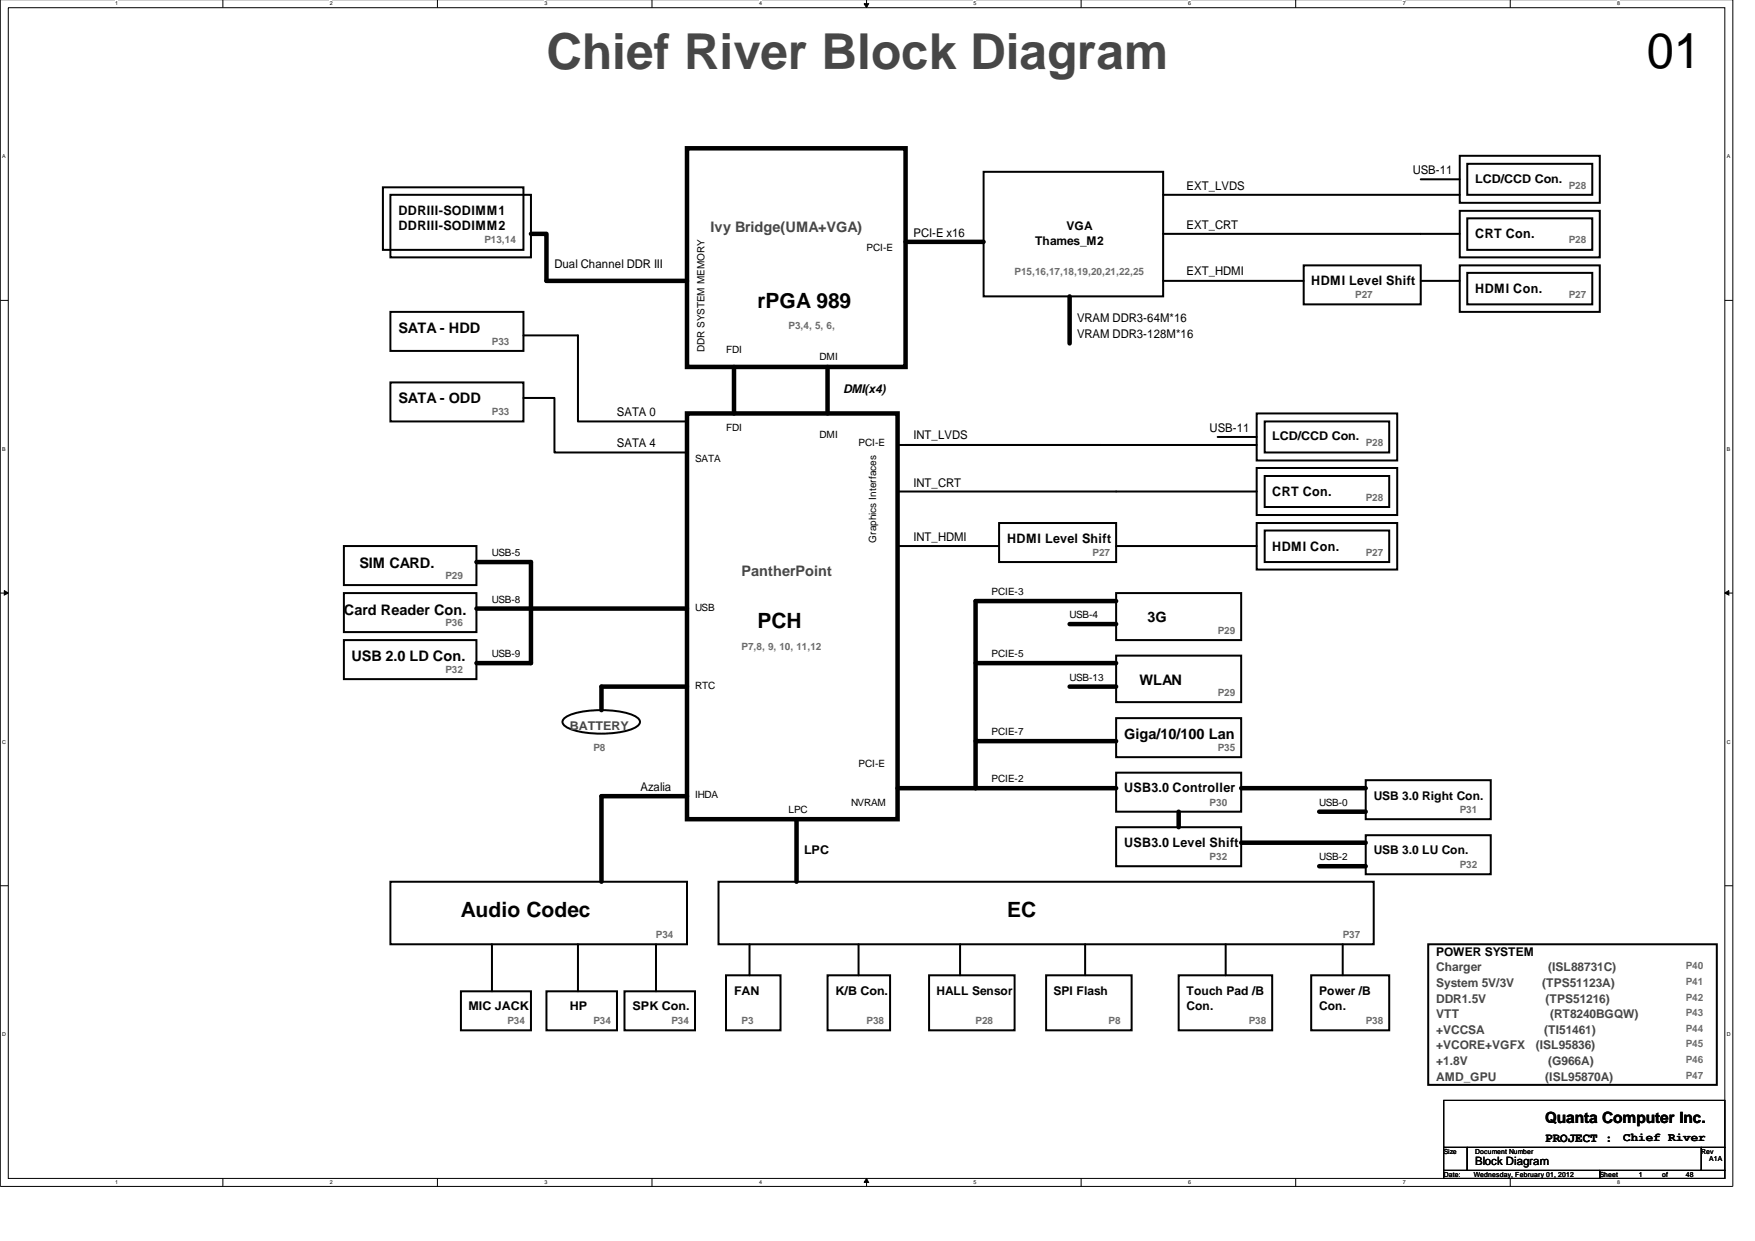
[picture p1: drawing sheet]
<svg xmlns="http://www.w3.org/2000/svg" width="297mm" height="210mm" viewBox="0 0 297 210" stroke-linecap="round" stroke-linejoin="round" font-family="sans-serif">
<path d="M0 0v200.7h293.3v-200.7M1.4 1.3h290.5v198.1h-290.5z" fill="none" stroke="#000" stroke-width=".17"/>
<g fill="#fff">
<path d="M19.5 .1h.4v1h-.4z"/>
<path d="M19.5 199.6h.4v.9h-.4z"/>
</g>
<path d="M37.7 0v1.3M37.7 199.4v1.3" fill="none" stroke="#000" stroke-width=".17"/>
<g fill="#fff">
<path d="M55.8 .1h.4v1h-.4z"/>
<path d="M55.8 199.6h.4v.9h-.4z"/>
</g>
<path d="M74 0v1.3M74 199.4v1.3" fill="none" stroke="#000" stroke-width=".17"/>
<g fill="#fff">
<path d="M92.2 .1h.3v1h-.3z"/>
<path d="M92.2 199.6h.3v.9h-.3z"/>
</g>
<path d="M110.4 0v1.3M110.4 199.4v1.3" fill="none" stroke="#000" stroke-width=".17"/>
<g fill="#fff">
<path d="M128.5 .1h.3v1h-.3z"/>
<path d="M128.5 199.6h.3v.9h-.3z"/>
</g>
<path d="M146.7 0v1.3M146.2 .6h.8l-.3 .7zM146.7 199.4l.3 .7h-.8zM146.7 199.4v1.3" fill="none" stroke="#000" stroke-width=".17"/>
<path d="M146.2 .6h.8l-.3 .7zM146.7 199.4l.3 .7h-.8z" fill="#000"/>
<g fill="#fff">
<path d="M164.8 .1h.3v1h-.3z"/>
<path d="M164.8 199.6h.3v.9h-.3z"/>
</g>
<path d="M183 0v1.3M183 199.4v1.3" fill="none" stroke="#000" stroke-width=".17"/>
<g fill="#fff">
<path d="M201.1 .1h.3v1h-.3z"/>
<path d="M201.1 199.6h.3v.9h-.3z"/>
</g>
<path d="M219.3 0v1.3M219.3 199.4v1.3" fill="none" stroke="#000" stroke-width=".17"/>
<g fill="#fff">
<path d="M237.4 .1h.4v1h-.4z"/>
<path d="M237.4 199.6h.4v.9h-.4z"/>
</g>
<path d="M255.6 0v1.3M255.6 199.4v1.3" fill="none" stroke="#000" stroke-width=".17"/>
<g fill="#fff">
<path d="M273.7 .1h.4v1h-.4z"/>
<path d="M273.7 199.6h.4v.9h-.4z"/>
<path d="M.4 26h.5v1h-.5z"/>
<path d="M292.3 26h.5v1h-.5z"/>
<path d="M.4 75.5h.4v1h-.4z"/>
<path d="M292.3 75.5h.4v1h-.4z"/>
</g>
<path d="M0 50.8h1.4M291.9 50.8h1.4" fill="none" stroke="#000" stroke-width=".17"/>
<g fill="#fff">
<path d="M.4 125.1h.5v.9h-.5z"/>
<path d="M292.3 125.1h.5v.9h-.5z"/>
</g>
<path d="M.7 99.9l.7 .4-.7 .4zM0 100.3h1.4M291.9 100.3l.7-.4v.8zM291.9 100.3h1.4" fill="none" stroke="#000" stroke-width=".17"/>
<path d="M.7 99.9l.7 .4-.7 .4zM291.9 100.3l.7-.4v.8z" fill="#000"/>
<g fill="#fff">
<path d="M.4 174.6h.5v.9h-.5z"/>
<path d="M292.3 174.6h.5v.9h-.5z"/>
</g>
<path d="M0 149.9h1.4M291.9 149.9h1.4M244.4 186.2h47.5v7.9h-47.5zM244.4 194.1h3.9v3.9h-3.9zM244.4 198h26.4v1.4h-26.4zM248.3 194.1h39.7v3.9h-39.7zM270.8 198h21.1v1.4h-21.1zM288 194.1h3.9v3.9h-3.9z" fill="none" stroke="#000" stroke-width=".17"/>
<g fill="none" stroke="#000" stroke-width=".76">
<path d="M89.9 39.6h2.6v7.9h23.8M116.3 25.1h37v37h-37zM153.3 40.9h13.2M181 50.1v8M116.3 70h35.6v68.6h-35.6zM124.2 62.1v7.9M140.1 62.1v7.9M80.6 95.1h9.3v17.1h-9.3M80.6 103h35.7M116.3 116.2h-14.5v4M165.1 112.2h23.8M181 105.6h7.9"/>
<path d="M181 116.2h7.9M188.9 101.7h-23.8v31.7M116.3 134.7h-14.5v14.5M134.8 138.6v10.6M151.9 133.4h13.2M165.1 125.4h23.8M165.1 133.4h23.8M199.5 137.3v2.7M210.1 133.4h21.1M223.3 137.3h7.9M210.1 142.6h21.1M223.3 146.6h7.9"/>
</g>
<g fill="none" stroke="#000" stroke-width=".34">
<path d="M64.8 31.7h23.8v10.6h-23.8zM66.1 33h23.8v10.5h-23.8zM166.5 29.1h30.4v21h-30.4zM196.9 33h50.2M196.9 39.6h50.2M240.5 30.3h6.6M247.1 26.4h23.7v7.9h-23.7zM247.1 35.7h23.7v7.8h-23.7zM248.3 27.7h21.2v5.3h-21.2zM248.3 36.9h21.2v5.4h-21.2zM66.1 52.8h22.5v6.6h-22.5zM88.6 56.8h9.2v14.5h18.5"/>
<path d="M196.9 47.5h23.8M220.7 44.9h19.8v6.6h-19.8zM240.5 47.5h6.6M247.1 44.9h23.7v7.9h-23.7zM248.3 46.2h21.2v5.3h-21.2zM66.1 64.7h22.5v6.6h-22.5zM88.6 67.3h5.2v9.3h22.5M151.9 75.3h34.4M153.3 75.3h59.4M206.1 73.9h6.6M212.7 70h23.8v7.9h-23.8zM212.7 79.2h23.8v7.9h-23.8z"/>
<path d="M214.1 71.3h21v5.3h-21zM58.2 92.4h22.4v6.6h-22.4zM151.9 92.4h17.2M151.9 83.2h60.8M169.1 88.5h19.8v6.6h-19.8zM188.9 92.4h23.8M212.7 88.5h23.8v7.9h-23.8zM214.1 89.8h21v5.3h-21zM214.1 80.5h21v5.3h-21zM58.2 100.3h22.4v6.7h-22.4zM58.2 108.3h22.4v6.6h-22.4zM188.9 100.3h21.2v8h-21.2z"/>
<path d="M188.9 110.9h21.2v7.9h-21.2zM95.6 121.5a12.9 12.9 0 0 1 7.3-1.3 9.8 9.8 0 0 1 5 1.3 .79 .79 0 0 1 0 1.3 12.9 12.9 0 0 1-7.3 1.3 9.8 9.8 0 0 1-5-1.3 .79 .79 0 0 1 0-1.3zM188.9 121.5h21.2v6.6h-21.2zM188.9 130.7h21.2v6.6h-21.2zM188.9 140h21.2v6.6h-21.2zM231.2 132h21.1v6.6h-21.1zM66.1 149.2h50.2v10.6h-50.2zM83.3 159.8v7.9M97.8 159.8v7.9M111 159.8v7.9M121.6 149.2h110.9v10.6h-110.9zM126.9 159.8v5.2"/>
<path d="M145.3 159.8v5.2M162.5 159.8v5.2M183.7 159.8v5.2M207.4 159.8v5.2M227.3 159.8v5.2M231.2 141.3h21.1v6.6h-21.1zM241.7 159.8h48.9v23.8h-48.9zM78 167.7h11.9v6.6h-11.9zM92.5 167.7h11.9v6.6h-11.9zM105.7 167.7h11.9v6.6h-11.9zM122.9 165h9.2v9.3h-9.2zM140.1 165h10.5v9.3h-10.5z"/>
<path d="M157.2 165h14.5v9.3h-14.5zM177.1 165h14.4v9.3h-14.4zM199.5 165h15.8v9.3h-15.8zM221.9 165h13.2v9.3h-13.2z"/>
</g>
<text font-size="8.4" fill="#474747" x="92.5" y="11.6">Chief River Block Diagram</text>
<text font-size="8.4" x="278.7" y="11.5">01</text>
<g font-size="3.6">
<text x="128.2" y="52.2">rPGA 989</text>
<text x="128.2" y="106.3">PCH</text>
<text x="78" y="155.1">Audio Codec</text>
<text x="170.5" y="155.1">EC</text>
</g>
<text font-size="2.6" x="261.5" y="190">Quanta Computer Inc.</text>
<g font-size="2.5" fill="#474747">
<text x="120.3" y="39.2">Ivy Bridge(UMA+VGA)</text>
<text x="125.5" y="97.4">PantherPoint</text>
</g>
<g font-size="2.5">
<text x="67.4" y="56.4">SATA - HDD</text>
<text x="67.4" y="68.3">SATA - ODD</text>
<text x="60.8" y="96">SIM CARD.</text>
<text x="58.2" y="104">Card Reader Con.</text>
<text x="194.2" y="105.3">3G</text>
<text x="59.5" y="111.9">USB 2.0 LD Con.</text>
<text x="192.9" y="115.8">WLAN</text>
<text x="190.3" y="125.1">Giga/10/100 Lan</text>
</g>
<g font-size="2.2">
<text x="67.4" y="36.4">DDRIII-SODIMM1</text>
<text x="67.4" y="39">DDRIII-SODIMM2</text>
<text x="249.7" y="40.3">CRT Con.</text>
<text x="221.9" y="48.2">HDMI Level Shift</text>
<text x="249.7" y="49.6">HDMI Con.</text>
<text x="215.3" y="83.9">CRT Con.</text>
<text x="170.5" y="91.8">HDMI Level Shift</text>
<text x="215.3" y="93.2">HDMI Con.</text>
<text x="190.3" y="134">USB3.0 Controller</text>
<text x="190.3" y="143.4">USB3.0 Level Shift</text>
<text x="261.5" y="193.3">PROJECT :</text>
</g>
<g font-size="2">
<text x="239.1" y="29.5">USB-11</text>
<text x="200.8" y="32.1">EXT_LVDS</text>
<text x="249.7" y="31">LCD/CCD Con.</text>
<text x="154.6" y="40.1">PCI-E x16</text>
<text x="175.2" y="41.4">Thames_M2</text>
<text x="180.5" y="38.9">VGA</text>
<text x="200.8" y="38.7">EXT_CRT</text>
<text x="93.8" y="45.3">Dual Channel DDR III</text>
<text x="200.8" y="46.5">EXT_HDMI</text>
<text x="182.3" y="57.3">VRAM DDR3-128M*16</text>
<text x="182.3" y="54.6">VRAM DDR3-64M*16</text>
<text x="104.4" y="70.5">SATA 0</text>
<text x="142.7" y="66.6">DMI(x4)</text>
<text x="104.4" y="75.7">SATA 4</text>
<text x="154.6" y="74.4">INT_LVDS</text>
<text x="204.7" y="73.1">USB-11</text>
<text x="215.3" y="74.5">LCD/CCD Con.</text>
<text x="154.6" y="82.3">INT_CRT</text>
<text x="154.6" y="91.5">INT_HDMI</text>
<text x="108.4" y="133.8">Azalia</text>
<text x="232.5" y="135.3">USB 3.0 Right Con.</text>
<text x="136.1" y="144.5">LPC</text>
<text x="232.5" y="144.5">USB 3.0 LU Con.</text>
<text x="243.1" y="161.7">POWER SYSTEM</text>
<text x="79.3" y="170.9">MIC JACK</text>
<text x="96.5" y="170.9">HP</text>
<text x="107" y="170.9">SPK Con.</text>
<text x="124.2" y="168.3">FAN</text>
<text x="141.4" y="168.3">K/B Con.</text>
<text x="158.5" y="168.3">HALL Sensor</text>
<text x="178.3" y="168.3">SPI Flash</text>
<text x="200.8" y="168.3">Touch Pad /B</text>
<text x="200.8" y="170.9">Con.</text>
<text x="223.3" y="168.3">Power /B</text>
<text x="223.3" y="170.9">Con.</text>
<text x="274.7" y="193.1">Chief River</text>
</g>
<g font-size="2" fill="#474747">
<text x="96.5" y="123.5">BATTERY</text>
<text x="243.1" y="164.3">Charger</text>
<text x="243.1" y="167">System 5V/3V</text>
<text x="261" y="167">(TPS51123A)</text>
<text x="262" y="164.3">(ISL88731C)</text>
<text x="243.1" y="169.7">DDR1.5V</text>
<text x="243.1" y="172.3">VTT</text>
<text x="261.6" y="169.7">(TPS51216)</text>
<text x="262.4" y="172.3">(RT8240BGQW)</text>
<text x="243.1" y="174.9">+VCCSA</text>
<text x="243.1" y="177.6">+VCORE+VGFX</text>
<text x="259.9" y="177.6">(ISL95836)</text>
<text x="261.4" y="174.9">(TI51461)</text>
<text x="243.1" y="182.9">AMD_GPU</text>
<text x="243.1" y="180.2">+1.8V</text>
<text x="261.5" y="182.9">(ISL95870A)</text>
<text x="262" y="180.2">(G966A)</text>
</g>
<text font-size="1.9" x="249.7" y="197.2">Block Diagram</text>
<g font-size="1.7" fill="#6d6d6d">
<text x="265.5" y="31.9">P28</text>
<text x="82" y="41.2">P13,14</text>
<text x="265.5" y="41.2">P28</text>
<text x="171.7" y="46.5">P15,16,17,18,19,20,21,22,25</text>
<text x="229.4" y="50.5">P27</text>
<text x="265.5" y="50.5">P27</text>
<text x="83.3" y="58.4">P33</text>
<text x="133.5" y="55.7">P3,4, 5, 6,</text>
<text x="83.3" y="70.3">P33</text>
<text x="231.2" y="75.5">P28</text>
<text x="231.2" y="84.8">P28</text>
<text x="184.9" y="94">P27</text>
<text x="231.2" y="94">P27</text>
<text x="75.4" y="98">P29</text>
<text x="75.4" y="105.9">P36</text>
<text x="206.1" y="107.2">P29</text>
<text x="75.4" y="113.8">P32</text>
<text x="125.5" y="109.9">P7,8, 9, 10, 11,12</text>
<text x="206.1" y="117.8">P29</text>
<text x="100.4" y="127">P8</text>
<text x="206.1" y="127">P35</text>
<text x="204.7" y="136.3">P30</text>
<text x="247.1" y="137.6">P31</text>
<text x="204.7" y="145.6">P32</text>
<text x="247.1" y="146.8">P32</text>
<text x="111" y="158.8">P34</text>
<text x="227.3" y="158.8">P37</text>
<text x="285.3" y="164">P40</text>
<text x="285.3" y="166.6">P41</text>
<text x="85.9" y="173.2">P34</text>
<text x="100.4" y="173.2">P34</text>
<text x="113.7" y="173.2">P34</text>
<text x="125.5" y="173.2">P3</text>
<text x="146.7" y="173.2">P38</text>
<text x="165.1" y="173.2">P28</text>
<text x="187.6" y="173.2">P8</text>
<text x="211.3" y="173.2">P38</text>
<text x="231.1" y="173.2">P38</text>
<text x="285.3" y="172">P43</text>
<text x="285.3" y="169.3">P42</text>
<text x="285.3" y="179.8">P46</text>
<text x="285.3" y="174.6">P44</text>
<text x="285.3" y="177.2">P45</text>
<text x="285.3" y="182.5">P47</text>
</g>
<g font-size="1.7">
<text x="146.7" y="42.5">PCI-E</text>
<text x="119.2" y="59.5" transform="rotate(-90 119.2 59.5)">DDR SYSTEM MEMORY</text>
<text x="122.9" y="59.7">FDI</text>
<text x="138.7" y="61">DMI</text>
<text x="122.9" y="72.9">FDI</text>
<text x="138.7" y="74.2">DMI</text>
<text x="145.3" y="75.5">PCI-E</text>
<text x="117.6" y="78.2">SATA</text>
<text x="83.3" y="94">USB-5</text>
<text x="148.3" y="91.8" transform="rotate(-90 148.3 91.8)">Graphics Interfaces</text>
<text x="83.3" y="102">USB-8</text>
<text x="167.8" y="100.6">PCIE-3</text>
<text x="117.6" y="103.3">USB</text>
<text x="181" y="104.6">USB-4</text>
<text x="83.3" y="111.2">USB-9</text>
<text x="167.8" y="111.2">PCIE-5</text>
<text x="117.6" y="116.5">RTC</text>
<text x="181" y="115.2">USB-13</text>
<text x="167.8" y="124.4">PCIE-7</text>
<text x="145.3" y="129.7">PCI-E</text>
<text x="117.6" y="135">IHDA</text>
<text x="133.5" y="137.6">LPC</text>
<text x="144" y="136.3">NVRAM</text>
<text x="167.8" y="132.3">PCIE-2</text>
<text x="223.3" y="136.3">USB-0</text>
<text x="223.3" y="145.6">USB-2</text>
</g>
<g font-size="1.2">
<text x="244.4" y="195.2">Size</text>
<text x="249.7" y="195.2">Document Number</text>
<text x="288" y="195.2">Rev</text>
<text x="289.3" y="196.5">A1A</text>
<text x="244.4" y="199.1">Date:</text>
<text x="249.4" y="199.1">Wednesday, February 01, 2012</text>
<text x="270.8" y="199.1">Sheet</text>
<text x="277.4" y="199.1">1</text>
<text x="281.3" y="199.1">of</text>
<text x="285.3" y="199.1">48</text>
</g>
<g font-size=".9">
<text x="19.5" y=".9">1</text>
<text x="55.8" y=".9">2</text>
<text x="92.2" y=".9">3</text>
<text x="128.5" y=".9">4</text>
<text x="164.8" y=".9">5</text>
<text x="201.1" y=".9">6</text>
<text x="237.4" y=".9">7</text>
<text x="273.7" y=".9">8</text>
<text x=".4" y="26.8">A</text>
<text x="292.3" y="26.8">A</text>
<text x=".4" y="76.3">B</text>
<text x="292.3" y="76.3">B</text>
<text x=".4" y="125.8">C</text>
<text x="292.3" y="125.8">C</text>
<text x=".4" y="175.4">D</text>
<text x="292.3" y="175.4">D</text>
<text x="19.5" y="200.3">1</text>
<text x="55.8" y="200.3">2</text>
<text x="92.2" y="200.3">3</text>
<text x="128.5" y="200.3">4</text>
<text x="164.8" y="200.3">5</text>
<text x="201.1" y="200.3">6</text>
<text x="237.4" y="200.3">7</text>
<text x="273.7" y="200.3">8</text>
</g>
</svg>
